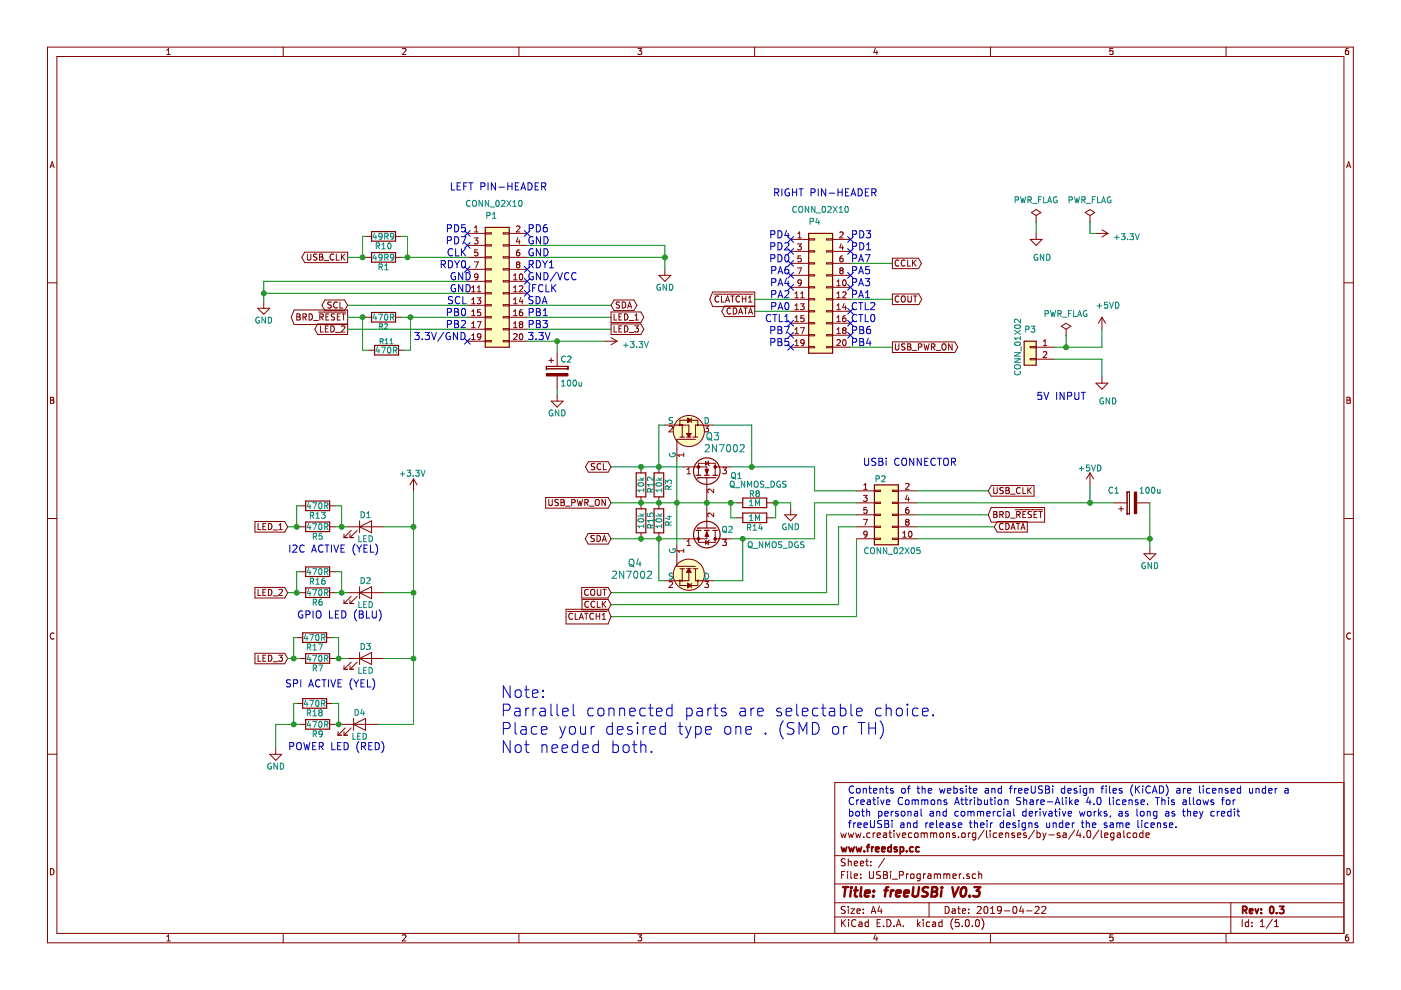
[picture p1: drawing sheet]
EESchema Schematic File Version 4
LIBS:USBi_Programmer-cache
EELAYER 29 0
EELAYER END
$Descr A4 11693 8268
encoding utf-8
Sheet 1 1
Title "freeUSBi V0.3"
Date "2019-04-22"
Rev "0.3"
Comp "www.freedsp.cc"
Comment1 "www.creativecommons.org/licenses/by-sa/4.0/legalcode"
Comment2 ""
Comment3 ""
Comment4 ""
$EndDescr
$Comp
L USBi_Programmer-rescue:Conn_02x10_Odd_Even-conn P1
U 1 1
P 4100 2350
F 0 "P1" H 4100 2900 50  0000 C CNN
F 1 "CONN_02X10" H 4125 3000 50  0000 C CNN
F 2 "fdsp_pinheader:Pin_Header_Straight_2x10" H 4100 1150 60  0001 C CNN
F 3 "" H 4100 1150 60  0000 C CNN
	1    4100 2350
	1    0    0    -1  
$EndComp
$Comp
L USBi_Programmer-rescue:Conn_02x10_Odd_Even-conn P4
U 1 1
P 6800 2400
F 0 "P4" H 6800 2950 50  0000 C CNN
F 1 "CONN_02X10" H 6850 3050 50  0000 C CNN
F 2 "fdsp_pinheader:Pin_Header_Straight_2x10" H 6800 1200 60  0001 C CNN
F 3 "" H 6800 1200 60  0000 C CNN
	1    6800 2400
	1    0    0    -1  
$EndComp
$Comp
L Connector_Generic:Conn_02x05_Odd_Even P2
U 1 1
P 7350 4300
F 0 "P2" H 7350 4600 50  0000 C CNN
F 1 "CONN_02X05" H 7450 4000 50  0000 C CNN
F 2 "Connectors_IDC:IDC-Header_2x05_Pitch2.54mm_Straight" H 7350 3100 60  0001 C CNN
F 3 "" H 7350 3100 60  0000 C CNN
	1    7350 4300
	1    0    0    -1  
$EndComp
$Comp
L power:+5VD #PWR01
U 1 1
P 9100 4050
F 0 "#PWR01" H 9100 3900 50  0001 C CNN
F 1 "+5VD" H 9100 4190 50  0000 C CNN
F 2 "" H 9100 4050 60  0000 C CNN
F 3 "" H 9100 4050 60  0000 C CNN
	1    9100 4050
	1    0    0    -1  
$EndComp
$Comp
L Device:R R1
U 1 1
P 3200 2150
F 0 "R1" V 3280 2150 50  0000 C CNN
F 1 "49R9" V 3200 2150 50  0000 C CNN
F 2 "Resistors_THT:R_Axial_DIN0204_L3.6mm_D1.6mm_P7.62mm_Horizontal" V 3130 2150 30  0001 C CNN
F 3 "" H 3200 2150 30  0000 C CNN
	1    3200 2150
	0    1    1    0   
$EndComp
$Comp
L Device:R R2
U 1 1
P 3200 2650
F 0 "R2" V 3275 2650 43  0000 C CNN
F 1 "470R" V 3200 2650 50  0000 C CNN
F 2 "Resistors_THT:R_Axial_DIN0204_L3.6mm_D1.6mm_P7.62mm_Horizontal" V 3130 2650 30  0001 C CNN
F 3 "" H 3200 2650 30  0000 C CNN
	1    3200 2650
	0    1    1    0   
$EndComp
$Comp
L power:+5VD #PWR02
U 1 1
P 9200 2750
F 0 "#PWR02" H 9200 2600 50  0001 C CNN
F 1 "+5VD" H 9150 2950 50  0000 C CNN
F 2 "" H 9200 2750 60  0000 C CNN
F 3 "" H 9200 2750 60  0000 C CNN
	1    9200 2750
	-1   0    0    -1  
$EndComp
$Comp
L power:PWR_FLAG #FLG03
U 1 1
P 8900 2800
F 0 "#FLG03" H 8900 2895 50  0001 C CNN
F 1 "PWR_FLAG" H 8900 2980 50  0000 C CNN
F 2 "" H 8900 2800 60  0000 C CNN
F 3 "" H 8900 2800 60  0000 C CNN
	1    8900 2800
	-1   0    0    -1  
$EndComp
$Comp
L Device:LED D1
U 1 1
P 3050 4400
F 0 "D1" H 3050 4500 50  0000 C CNN
F 1 "LED" H 3050 4300 50  0000 C CNN
F 2 "LEDs:LED-3MM" H 3050 4400 60  0001 C CNN
F 3 "" H 3050 4400 60  0000 C CNN
	1    3050 4400
	1    0    0    -1  
$EndComp
$Comp
L Device:LED D2
U 1 1
P 3050 4950
F 0 "D2" H 3050 5050 50  0000 C CNN
F 1 "LED" H 3050 4850 50  0000 C CNN
F 2 "LEDs:LED-3MM" H 3050 4950 60  0001 C CNN
F 3 "" H 3050 4950 60  0000 C CNN
	1    3050 4950
	1    0    0    -1  
$EndComp
$Comp
L Device:LED D3
U 1 1
P 3050 5500
F 0 "D3" H 3050 5600 50  0000 C CNN
F 1 "LED" H 3050 5400 50  0000 C CNN
F 2 "LEDs:LED-3MM" H 3050 5500 60  0001 C CNN
F 3 "" H 3050 5500 60  0000 C CNN
	1    3050 5500
	1    0    0    -1  
$EndComp
$Comp
L Device:R R5
U 1 1
P 2650 4400
F 0 "R5" V 2730 4400 50  0000 C CNN
F 1 "470R" V 2650 4400 50  0000 C CNN
F 2 "Resistors_THT:R_Axial_DIN0204_L3.6mm_D1.6mm_P7.62mm_Horizontal" V 2580 4400 30  0001 C CNN
F 3 "" H 2650 4400 30  0000 C CNN
	1    2650 4400
	0    1    1    0   
$EndComp
$Comp
L Device:R R6
U 1 1
P 2650 4950
F 0 "R6" V 2730 4950 50  0000 C CNN
F 1 "470R" V 2650 4950 50  0000 C CNN
F 2 "Resistors_THT:R_Axial_DIN0204_L3.6mm_D1.6mm_P7.62mm_Horizontal" V 2580 4950 30  0001 C CNN
F 3 "" H 2650 4950 30  0000 C CNN
	1    2650 4950
	0    1    1    0   
$EndComp
$Comp
L Device:R R7
U 1 1
P 2650 5500
F 0 "R7" V 2730 5500 50  0000 C CNN
F 1 "470R" V 2650 5500 50  0000 C CNN
F 2 "Resistors_THT:R_Axial_DIN0204_L3.6mm_D1.6mm_P7.62mm_Horizontal" V 2580 5500 30  0001 C CNN
F 3 "" H 2650 5500 30  0000 C CNN
	1    2650 5500
	0    1    1    0   
$EndComp
NoConn ~ 7100 2800
NoConn ~ 7100 2700
NoConn ~ 7100 2600
NoConn ~ 6600 2700
NoConn ~ 6600 2800
NoConn ~ 6600 2900
NoConn ~ 6600 2400
NoConn ~ 6600 2300
NoConn ~ 7100 2300
NoConn ~ 7100 2400
NoConn ~ 6600 2200
NoConn ~ 6600 2000
NoConn ~ 7100 2000
NoConn ~ 7100 2100
NoConn ~ 3900 1950
NoConn ~ 4400 1950
NoConn ~ 4400 2250
NoConn ~ 4400 2450
NoConn ~ 3900 2250
NoConn ~ 3900 2050
Text Notes 4400 1950 0    60   ~ 0
PD6
Text Notes 4400 2250 0    60   ~ 0
RDY1
$Comp
L power:GND #PWR04
U 1 1
P 5550 2250
F 0 "#PWR04" H 5550 2000 50  0001 C CNN
F 1 "GND" H 5550 2100 50  0000 C CNN
F 2 "" H 5550 2250 60  0000 C CNN
F 3 "" H 5550 2250 60  0000 C CNN
	1    5550 2250
	1    0    0    -1  
$EndComp
Text Notes 4400 2450 0    60   ~ 0
IFCLK
Text Notes 4400 2550 0    60   ~ 0
SDA
Text Notes 4400 2650 0    60   ~ 0
PB1
Text Notes 4400 2750 0    60   ~ 0
PB3
Text Notes 3900 2650 2    60   ~ 0
PB0
Text Notes 3900 2750 2    60   ~ 0
PB2
Text Notes 3900 2550 2    60   ~ 0
SCL
Text Notes 3900 2250 2    60   ~ 0
RDY0
Text Notes 3900 2150 2    60   ~ 0
CLK
Text Notes 3900 2050 2    60   ~ 0
PD7
Text Notes 3900 1950 2    60   ~ 0
PD5
Text Notes 4400 2050 0    60   ~ 0
GND
Text Notes 4400 2150 0    60   ~ 0
GND
Text Notes 4400 2350 0    60   ~ 0
GND/VCC
Text Notes 3750 2350 0    60   ~ 0
GND
Text Notes 3750 2450 0    60   ~ 0
GND
Text Notes 7100 2000 0    60   ~ 0
PD3
Text Notes 7100 2100 0    60   ~ 0
PD1
Text Notes 7100 2200 0    60   ~ 0
PA7
Text Notes 7100 2300 0    60   ~ 0
PA5
Text Notes 7100 2400 0    60   ~ 0
PA3
Text Notes 7100 2500 0    60   ~ 0
PA1
Text Notes 6600 2500 2    60   ~ 0
PA2
Text Notes 6600 2400 2    60   ~ 0
PA4
Text Notes 6600 2300 2    60   ~ 0
PA6
Text Notes 6600 2600 2    60   ~ 0
PA0
Text Notes 6600 2200 2    60   ~ 0
PD0
Text Notes 6600 2100 2    60   ~ 0
PD2
Text Notes 6600 2000 2    60   ~ 0
PD4
Text Notes 6600 2700 2    60   ~ 0
CTL1
Text Notes 7100 2700 0    60   ~ 0
CTL0
Text Notes 7100 2600 0    60   ~ 0
CTL2
Text Notes 7100 2800 0    60   ~ 0
PB6
Text Notes 7100 2900 0    60   ~ 0
PB4
Text Notes 6600 2800 2    60   ~ 0
PB7
Text Notes 6600 2900 2    60   ~ 0
PB5
$Comp
L Device:Q_NMOS_SGD Q1
U 1 1
P 5900 4000
F 0 "Q1" V 5950 4300 50  0000 R BNN
F 1 "Q_NMOS_DGS" V 5850 4675 50  0000 R CNN
F 2 "TO_SOT_Packages_THT:TO-92_Inline_Narrow_Oval" H 6100 4100 29  0001 C CNN
F 3 "" H 5900 4000 60  0000 C CNN
	1    5900 4000
	0    1    -1   0   
$EndComp
$Comp
L Device:R R3
U 1 1
P 5500 4050
F 0 "R3" V 5580 4050 50  0000 C CNN
F 1 "10k" V 5500 4050 50  0000 C CNN
F 2 "Resistors_THT:R_Axial_DIN0204_L3.6mm_D1.6mm_P7.62mm_Horizontal" V 5430 4050 30  0001 C CNN
F 3 "" H 5500 4050 30  0000 C CNN
	1    5500 4050
	1    0    0    -1  
$EndComp
$Comp
L Device:Q_NMOS_SGD Q2
U 1 1
P 5900 4400
F 0 "Q2" V 5950 4625 50  0000 R BNN
F 1 "Q_NMOS_DGS" V 6050 5225 50  0000 R CNN
F 2 "TO_SOT_Packages_THT:TO-92_Inline_Narrow_Oval" H 6100 4500 29  0001 C CNN
F 3 "" H 5900 4400 60  0000 C CNN
	1    5900 4400
	0    1    1    0   
$EndComp
$Comp
L Device:R R4
U 1 1
P 5500 4350
F 0 "R4" V 5580 4350 50  0000 C CNN
F 1 "10k" V 5500 4350 50  0000 C CNN
F 2 "Resistors_THT:R_Axial_DIN0204_L3.6mm_D1.6mm_P7.62mm_Horizontal" V 5430 4350 30  0001 C CNN
F 3 "" H 5500 4350 30  0000 C CNN
	1    5500 4350
	1    0    0    -1  
$EndComp
Text Notes 3450 2850 0    60   ~ 0
3.3V/GND
Text Notes 4400 2850 0    60   ~ 0
3.3V
$Comp
L Device:CP C1
U 1 1
P 9450 4200
F 0 "C1" V 9550 4300 50  0000 L CNN
F 1 "100u" V 9550 3950 50  0000 L CNN
F 2 "Capacitors_Elko_ThroughHole:Elko_vert_11.2x6.3mm_RM2.5_CopperClear" H 9488 4050 30  0001 C CNN
F 3 "" H 9450 4200 60  0000 C CNN
	1    9450 4200
	0    -1   -1   0   
$EndComp
$Comp
L power:GND #PWR05
U 1 1
P 9600 4575
F 0 "#PWR05" H 9600 4325 50  0001 C CNN
F 1 "GND" H 9600 4425 50  0000 C CNN
F 2 "" H 9600 4575 60  0000 C CNN
F 3 "" H 9600 4575 60  0000 C CNN
	1    9600 4575
	1    0    0    -1  
$EndComp
$Comp
L power:GND #PWR06
U 1 1
P 2200 2525
F 0 "#PWR06" H 2200 2275 50  0001 C CNN
F 1 "GND" H 2200 2375 50  0000 C CNN
F 2 "" H 2200 2525 60  0000 C CNN
F 3 "" H 2200 2525 60  0000 C CNN
	1    2200 2525
	1    0    0    -1  
$EndComp
Wire Wire Line
	6100 3900 6275 3900
Wire Wire Line
	7100 2200 7450 2200
Wire Wire Line
	6600 2600 6300 2600
Wire Wire Line
	7100 2500 7450 2500
Wire Wire Line
	3900 2550 2900 2550
Wire Wire Line
	3050 2150 3025 2150
Wire Wire Line
	7650 4500 9600 4500
Wire Wire Line
	7650 4300 8250 4300
Wire Wire Line
	7650 4200 9100 4200
Wire Wire Line
	7000 4400 7150 4400
Wire Wire Line
	7000 4400 7000 5050
Wire Wire Line
	6900 4950 6900 4300
Wire Wire Line
	6900 4300 7150 4300
Wire Wire Line
	6800 4200 7150 4200
Wire Wire Line
	7650 4100 8250 4100
Wire Wire Line
	5100 3900 5350 3900
Wire Wire Line
	6100 4500 6200 4500
Wire Wire Line
	5100 4500 5350 4500
Wire Wire Line
	6800 4500 6800 4200
Wire Wire Line
	6800 3900 6800 4100
Wire Wire Line
	6800 4100 7150 4100
Wire Wire Line
	5100 4950 6900 4950
Wire Wire Line
	7000 5050 5100 5050
Wire Wire Line
	7100 2900 7450 2900
Wire Wire Line
	8900 2800 8900 2900
Wire Wire Line
	3450 4400 3450 4950
Wire Wire Line
	3200 4950 3450 4950
Connection ~ 3450 4950
Wire Wire Line
	4400 2650 5100 2650
Wire Wire Line
	2400 4400 2475 4400
Wire Wire Line
	2500 5500 2450 5500
Wire Wire Line
	9100 4050 9100 4200
Wire Wire Line
	2200 2450 3900 2450
Wire Wire Line
	2200 2350 3900 2350
Connection ~ 5900 4200
Connection ~ 5500 4200
Connection ~ 5500 3900
Connection ~ 5500 4500
Connection ~ 5550 2150
Wire Wire Line
	4400 2050 5550 2050
Wire Wire Line
	4400 2150 5550 2150
Wire Wire Line
	5550 2050 5550 2150
Connection ~ 9100 4200
Text Notes 2400 4625 0    60   ~ 0
I2C ACTIVE (YEL)
Text Notes 2475 5175 0    60   ~ 0
GPIO LED (BLU)
Text Notes 2375 5750 0    60   ~ 0
SPI ACTIVE (YEL)
Wire Wire Line
	3450 6050 3150 6050
$Comp
L Device:R R9
U 1 1
P 2650 6050
F 0 "R9" V 2730 6050 50  0000 C CNN
F 1 "470R" V 2650 6050 50  0000 C CNN
F 2 "Resistors_THT:R_Axial_DIN0204_L3.6mm_D1.6mm_P7.62mm_Horizontal" V 2580 6050 30  0001 C CNN
F 3 "" H 2650 6050 30  0000 C CNN
	1    2650 6050
	0    1    1    0   
$EndComp
$Comp
L Device:LED D4
U 1 1
P 3000 6050
F 0 "D4" H 3000 6150 50  0000 C CNN
F 1 "LED" H 3000 5950 50  0000 C CNN
F 2 "LEDs:LED-3MM" H 3000 6050 60  0001 C CNN
F 3 "" H 3000 6050 60  0000 C CNN
	1    3000 6050
	1    0    0    -1  
$EndComp
Wire Wire Line
	2300 6050 2450 6050
$Comp
L power:GND #PWR07
U 1 1
P 2300 6250
F 0 "#PWR07" H 2300 6000 50  0001 C CNN
F 1 "GND" H 2300 6100 50  0000 C CNN
F 2 "" H 2300 6250 60  0000 C CNN
F 3 "" H 2300 6250 60  0000 C CNN
	1    2300 6250
	1    0    0    -1  
$EndComp
Text Notes 2400 6275 0    60   ~ 0
POWER LED (RED)\n
Text GLabel 7450 2200 2    51   Output ~ 0
CCLK
Text GLabel 7450 2500 2    51   Output ~ 0
COUT
Text GLabel 7450 2900 2    51   Output ~ 0
USB_PWR_ON
Text GLabel 6300 2600 0    51   Output ~ 0
CDATA
Wire Wire Line
	7150 4500 7150 5150
Wire Wire Line
	7150 5150 5100 5150
Text GLabel 6300 2500 0    51   Output ~ 0
~CLATCH1
Text GLabel 5100 5150 0    51   Input ~ 0
~CLATCH1
Text GLabel 5100 5050 0    51   Input ~ 0
CCLK
Text GLabel 5100 4950 0    51   Input ~ 0
COUT
Text GLabel 5100 4200 0    51   Input ~ 0
USB_PWR_ON
Text GLabel 8300 4400 2    51   Input ~ 0
CDATA
Text GLabel 2900 2550 0    51   BiDi ~ 0
SCL
Text GLabel 2900 2650 0    51   Output ~ 0
BRD_~RESET
Text GLabel 2900 2750 0    51   Output ~ 0
LED_2
Text GLabel 5100 2550 2    51   BiDi ~ 0
SDA
Text GLabel 5100 2650 2    51   Output ~ 0
LED_1
Text GLabel 5100 2750 2    51   Output ~ 0
LED_3
Text GLabel 2900 2150 0    51   Output ~ 0
USB_CLK
Text GLabel 8250 4300 2    51   Input ~ 0
BRD_~RESET
Text GLabel 8250 4100 2    51   Input ~ 0
USB_CLK
Text GLabel 2400 4400 0    51   Input ~ 0
LED_1
Text GLabel 2400 4950 0    51   Input ~ 0
LED_2
Text GLabel 2400 5500 0    51   Input ~ 0
LED_3
Wire Wire Line
	2200 2350 2200 2450
Connection ~ 2200 2450
Wire Wire Line
	2900 2750 3900 2750
Wire Wire Line
	2900 2650 3025 2650
Wire Wire Line
	4400 2550 5100 2550
Wire Wire Line
	4400 2750 5100 2750
$Comp
L power:+3.3V #PWR08
U 1 1
P 5050 2850
F 0 "#PWR08" H 5050 2700 50  0001 C CNN
F 1 "+3.3V" V 5050 2990 50  0000 L TNN
F 2 "" H 5050 2850 60  0000 C CNN
F 3 "" H 5050 2850 60  0000 C CNN
	1    5050 2850
	0    1    1    0   
$EndComp
Text GLabel 5100 3900 0    51   BiDi ~ 0
SCL
Text GLabel 5100 4500 0    51   BiDi ~ 0
SDA
Wire Wire Line
	7650 4400 8300 4400
Wire Wire Line
	4400 2850 4650 2850
Wire Wire Line
	2500 4950 2475 4950
Wire Wire Line
	6300 2500 6600 2500
NoConn ~ 6600 2100
Text Notes 8650 3350 0    60   ~ 0
5V INPUT
Text Notes 7200 3900 0    60   ~ 0
USBi CONNECTOR
Text Notes 7075 6925 0    60   ~ 0
Contents of the website and freeUSBi design files (KiCAD) are licensed under a \nCreative Commons Attribution Share-Alike 4.0 license. This allows for \nboth personal and commercial derivative works, as long as they credit\nfreeUSBi and release their designs under the same license.
Text Notes 3750 1600 0    60   ~ 0
LEFT PIN-HEADER
Text Notes 6450 1650 0    60   ~ 0
RIGHT PIN-HEADER
$Comp
L power:+3.3V #PWR09
U 1 1
P 3450 4100
F 0 "#PWR09" H 3450 3950 50  0001 C CNN
F 1 "+3.3V" H 3325 4275 50  0000 L TNN
F 2 "" H 3450 4100 60  0000 C CNN
F 3 "" H 3450 4100 60  0000 C CNN
	1    3450 4100
	1    0    0    -1  
$EndComp
Wire Wire Line
	2800 5500 2825 5500
Wire Wire Line
	3450 5500 3200 5500
Wire Wire Line
	2800 4950 2850 4950
Wire Wire Line
	2800 4400 2850 4400
Wire Wire Line
	3200 4400 3450 4400
$Comp
L power:GND #PWR010
U 1 1
P 6600 4250
F 0 "#PWR010" H 6600 4000 50  0001 C CNN
F 1 "GND" H 6600 4100 50  0000 C CNN
F 2 "" H 6600 4250 60  0000 C CNN
F 3 "" H 6600 4250 60  0000 C CNN
	1    6600 4250
	1    0    0    -1  
$EndComp
$Comp
L Device:R R8
U 1 1
P 6300 4200
F 0 "R8" V 6225 4200 50  0000 C CNN
F 1 "1M" V 6300 4200 50  0000 C CNN
F 2 "Resistors_THT:R_Axial_DIN0204_L3.6mm_D1.6mm_P7.62mm_Horizontal" V 6230 4200 30  0001 C CNN
F 3 "" H 6300 4200 30  0000 C CNN
	1    6300 4200
	0    1    1    0   
$EndComp
Wire Wire Line
	5100 4200 5350 4200
Wire Wire Line
	6450 4200 6475 4200
Wire Wire Line
	6600 4200 6600 4250
Connection ~ 3450 5500
Wire Wire Line
	2300 6050 2300 6250
Wire Wire Line
	8800 2900 8900 2900
Connection ~ 8900 2900
$Comp
L Device:CP C2
U 1 1
P 4650 3100
F 0 "C2" H 4675 3200 50  0000 L CNN
F 1 "100u" H 4675 3000 50  0000 L CNN
F 2 "Capacitors_Elko_ThroughHole:Elko_vert_11.2x6.3mm_RM2.5_CopperClear" H 4688 2950 30  0001 C CNN
F 3 "" H 4650 3100 60  0000 C CNN
	1    4650 3100
	1    0    0    -1  
$EndComp
$Comp
L power:GND #PWR011
U 1 1
P 4650 3300
F 0 "#PWR011" H 4650 3050 50  0001 C CNN
F 1 "GND" H 4650 3150 50  0000 C CNN
F 2 "" H 4650 3300 60  0000 C CNN
F 3 "" H 4650 3300 60  0000 C CNN
	1    4650 3300
	1    0    0    -1  
$EndComp
$Comp
L USBi_Programmer-rescue:Conn_01x02-conn P3
U 1 1
P 8600 2900
F 0 "P3" H 8600 3050 50  0000 C CNN
F 1 "CONN_01X02" V 8700 2900 50  0000 C CNN
F 2 "fdsp_pinheader:Pin_Header_Straight_1x02" H 8600 2900 60  0001 C CNN
F 3 "" H 8600 2900 60  0000 C CNN
	1    8600 2900
	-1   0    0    -1  
$EndComp
$Comp
L power:GND #PWR012
U 1 1
P 9200 3150
F 0 "#PWR012" H 9200 2900 50  0001 C CNN
F 1 "GND" H 9150 2950 50  0000 C CNN
F 2 "" H 9200 3150 60  0000 C CNN
F 3 "" H 9200 3150 60  0000 C CNN
	1    9200 3150
	-1   0    0    -1  
$EndComp
Wire Wire Line
	8800 3000 9200 3000
Wire Wire Line
	9200 3000 9200 3150
Wire Wire Line
	9600 4200 9600 4500
Connection ~ 9600 4500
Connection ~ 4650 2850
Wire Wire Line
	9200 2900 9200 2750
NoConn ~ 3900 2850
NoConn ~ 4400 2350
Wire Wire Line
	4650 2850 4650 2950
Wire Wire Line
	4650 3250 4650 3300
$Comp
L power:PWR_FLAG #FLG0101
U 1 1
P 8650 1850
F 0 "#FLG0101" H 8650 1945 50  0001 C CNN
F 1 "PWR_FLAG" H 8650 2030 50  0000 C CNN
F 2 "" H 8650 1850 60  0000 C CNN
F 3 "" H 8650 1850 60  0000 C CNN
	1    8650 1850
	-1   0    0    -1  
$EndComp
$Comp
L power:GND #PWR0101
U 1 1
P 8650 1950
F 0 "#PWR0101" H 8650 1700 50  0001 C CNN
F 1 "GND" H 8600 1750 50  0000 C CNN
F 2 "" H 8650 1950 60  0000 C CNN
F 3 "" H 8650 1950 60  0000 C CNN
	1    8650 1950
	-1   0    0    -1  
$EndComp
Wire Wire Line
	8650 1850 8650 1950
$Comp
L power:PWR_FLAG #FLG0102
U 1 1
P 9100 1850
F 0 "#FLG0102" H 9100 1945 50  0001 C CNN
F 1 "PWR_FLAG" H 9100 2030 50  0000 C CNN
F 2 "" H 9100 1850 60  0000 C CNN
F 3 "" H 9100 1850 60  0000 C CNN
	1    9100 1850
	-1   0    0    -1  
$EndComp
$Comp
L power:+3.3V #PWR0102
U 1 1
P 9150 1950
F 0 "#PWR0102" H 9150 1800 50  0001 C CNN
F 1 "+3.3V" V 9150 2090 50  0000 L TNN
F 2 "" H 9150 1950 60  0000 C CNN
F 3 "" H 9150 1950 60  0000 C CNN
	1    9150 1950
	0    1    1    0   
$EndComp
Wire Wire Line
	9100 1850 9100 1950
Wire Wire Line
	9100 1950 9150 1950
Wire Wire Line
	3450 4950 3450 5500
Wire Wire Line
	3450 4400 3450 4100
Wire Wire Line
	5900 4200 6100 4200
Wire Wire Line
	5500 4200 5650 4200
Wire Wire Line
	5500 3900 5700 3900
Wire Wire Line
	5500 4500 5700 4500
Wire Wire Line
	5550 2150 5550 2250
Wire Wire Line
	9100 4200 9300 4200
Wire Wire Line
	2200 2450 2200 2525
Wire Wire Line
	3450 5500 3450 6050
Wire Wire Line
	8900 2900 9200 2900
Wire Wire Line
	9600 4500 9600 4575
Wire Wire Line
	4650 2850 5050 2850
Wire Wire Line
	2800 6050 2825 6050
$Comp
L USBi_Programmer-rescue:2N7002-dk_Transistors-FETs-MOSFETs-Single Q3
U 1 1
P 5750 3550
F 0 "Q3" V 5650 3750 60  0000 C CNN
F 1 "2N7002" V 5550 3850 60  0000 C CNN
F 2 "digikey-footprints:SOT-23-3" H 5950 3750 60  0001 L CNN
F 3 "https://www.fairchildsemi.com/datasheets/2N/2N7000.pdf" H 5950 3850 60  0001 L CNN
F 4 "2N7002NCT-ND" H 5950 3950 60  0001 L CNN "Digi-Key_PN"
F 5 "2N7002" H 5950 4050 60  0001 L CNN "MPN"
F 6 "Discrete Semiconductor Products" H 5950 4150 60  0001 L CNN "Category"
F 7 "Transistors - FETs, MOSFETs - Single" H 5950 4250 60  0001 L CNN "Family"
F 8 "https://www.fairchildsemi.com/datasheets/2N/2N7000.pdf" H 5950 4350 60  0001 L CNN "DK_Datasheet_Link"
F 9 "/product-detail/en/on-semiconductor/2N7002/2N7002NCT-ND/244664" H 5950 4450 60  0001 L CNN "DK_Detail_Page"
F 10 "MOSFET N-CH 60V 115MA SOT-23" H 5950 4550 60  0001 L CNN "Description"
F 11 "ON Semiconductor" H 5950 4650 60  0001 L CNN "Manufacturer"
F 12 "Active" H 5950 4750 60  0001 L CNN "Status"
	1    5750 3550
	0    1    -1   0   
$EndComp
$Comp
L USBi_Programmer-rescue:2N7002-dk_Transistors-FETs-MOSFETs-Single Q4
U 1 1
P 5750 4850
F 0 "Q4" V 5600 4400 60  0000 C CNN
F 1 "2N7002" V 5700 4375 60  0000 C CNN
F 2 "digikey-footprints:SOT-23-3" H 5950 5050 60  0001 L CNN
F 3 "https://www.fairchildsemi.com/datasheets/2N/2N7000.pdf" H 5950 5150 60  0001 L CNN
F 4 "2N7002NCT-ND" H 5950 5250 60  0001 L CNN "Digi-Key_PN"
F 5 "2N7002" H 5950 5350 60  0001 L CNN "MPN"
F 6 "Discrete Semiconductor Products" H 5950 5450 60  0001 L CNN "Category"
F 7 "Transistors - FETs, MOSFETs - Single" H 5950 5550 60  0001 L CNN "Family"
F 8 "https://www.fairchildsemi.com/datasheets/2N/2N7000.pdf" H 5950 5650 60  0001 L CNN "DK_Datasheet_Link"
F 9 "/product-detail/en/on-semiconductor/2N7002/2N7002NCT-ND/244664" H 5950 5750 60  0001 L CNN "DK_Detail_Page"
F 10 "MOSFET N-CH 60V 115MA SOT-23" H 5950 5850 60  0001 L CNN "Description"
F 11 "ON Semiconductor" H 5950 5950 60  0001 L CNN "Manufacturer"
F 12 "Active" H 5950 6050 60  0001 L CNN "Status"
	1    5750 4850
	0    1    1    0   
$EndComp
Wire Wire Line
	5550 3550 5500 3550
Wire Wire Line
	5500 3550 5500 3900
Wire Wire Line
	5650 3850 5650 4200
Connection ~ 5650 4200
Wire Wire Line
	5650 4200 5900 4200
Wire Wire Line
	5950 3550 6275 3550
Wire Wire Line
	6275 3550 6275 3900
Connection ~ 6275 3900
Wire Wire Line
	6275 3900 6800 3900
Wire Wire Line
	5650 4550 5650 4200
Wire Wire Line
	5950 4850 6200 4850
Wire Wire Line
	6200 4850 6200 4500
Connection ~ 6200 4500
Wire Wire Line
	6200 4500 6800 4500
Wire Wire Line
	5550 4850 5500 4850
Wire Wire Line
	5500 4850 5500 4500
$Comp
L Device:R R14
U 1 1
P 6300 4325
F 0 "R14" V 6380 4325 50  0000 C CNN
F 1 "1M" V 6300 4325 50  0000 C CNN
F 2 "Resistors_SMD:R_0805_HandSoldering" V 6230 4325 30  0001 C CNN
F 3 "" H 6300 4325 30  0000 C CNN
	1    6300 4325
	0    1    1    0   
$EndComp
Wire Wire Line
	6450 4325 6475 4325
Wire Wire Line
	6475 4325 6475 4200
Connection ~ 6475 4200
Wire Wire Line
	6475 4200 6600 4200
Wire Wire Line
	6150 4325 6100 4325
Wire Wire Line
	6100 4325 6100 4200
Connection ~ 6100 4200
Wire Wire Line
	6100 4200 6150 4200
$Comp
L Device:R R15
U 1 1
P 5350 4350
F 0 "R15" V 5430 4350 50  0000 C CNN
F 1 "10k" V 5350 4350 50  0000 C CNN
F 2 "Resistors_SMD:R_0805_HandSoldering" V 5280 4350 30  0001 C CNN
F 3 "" H 5350 4350 30  0000 C CNN
	1    5350 4350
	1    0    0    -1  
$EndComp
Connection ~ 5350 4200
Wire Wire Line
	5350 4200 5500 4200
Connection ~ 5350 4500
Wire Wire Line
	5350 4500 5500 4500
$Comp
L Device:R R12
U 1 1
P 5350 4050
F 0 "R12" V 5430 4050 50  0000 C CNN
F 1 "10k" V 5350 4050 50  0000 C CNN
F 2 "Resistors_SMD:R_0805_HandSoldering" V 5280 4050 30  0001 C CNN
F 3 "" H 5350 4050 30  0000 C CNN
	1    5350 4050
	1    0    0    -1  
$EndComp
Connection ~ 5350 3900
Wire Wire Line
	5350 3900 5500 3900
$Comp
L Device:R R10
U 1 1
P 3200 1975
F 0 "R10" V 3280 1975 50  0000 C CNN
F 1 "49R9" V 3200 1975 50  0000 C CNN
F 2 "Resistors_SMD:R_0805_HandSoldering" V 3130 1975 30  0001 C CNN
F 3 "" H 3200 1975 30  0000 C CNN
	1    3200 1975
	0    1    1    0   
$EndComp
Wire Wire Line
	3050 1975 3025 1975
Wire Wire Line
	3025 1975 3025 2150
Connection ~ 3025 2150
Wire Wire Line
	3025 2150 2900 2150
Wire Wire Line
	3350 1975 3400 1975
Wire Wire Line
	3400 1975 3400 2150
$Comp
L Device:R R11
U 1 1
P 3225 2925
F 0 "R11" V 3150 2925 43  0000 C CNN
F 1 "470R" V 3225 2925 50  0000 C CNN
F 2 "Resistors_SMD:R_0805_HandSoldering" V 3155 2925 30  0001 C CNN
F 3 "" H 3225 2925 30  0000 C CNN
	1    3225 2925
	0    1    1    0   
$EndComp
Wire Wire Line
	3075 2925 3025 2925
Wire Wire Line
	3025 2925 3025 2650
Connection ~ 3025 2650
Wire Wire Line
	3025 2650 3050 2650
Wire Wire Line
	3375 2925 3425 2925
Wire Wire Line
	3425 2925 3425 2650
Connection ~ 3400 2150
Wire Wire Line
	3400 2150 3350 2150
Wire Wire Line
	3400 2150 3900 2150
Connection ~ 3425 2650
Wire Wire Line
	3425 2650 3350 2650
Wire Wire Line
	3425 2650 3900 2650
$Comp
L Device:R R13
U 1 1
P 2650 4225
F 0 "R13" V 2730 4225 50  0000 C CNN
F 1 "470R" V 2650 4225 50  0000 C CNN
F 2 "Resistors_SMD:R_0805_HandSoldering" V 2580 4225 30  0001 C CNN
F 3 "" H 2650 4225 30  0000 C CNN
	1    2650 4225
	0    1    1    0   
$EndComp
Wire Wire Line
	2500 4225 2475 4225
Wire Wire Line
	2475 4225 2475 4400
Connection ~ 2475 4400
Wire Wire Line
	2475 4400 2500 4400
Wire Wire Line
	2800 4225 2850 4225
Wire Wire Line
	2850 4225 2850 4400
Connection ~ 2850 4400
Wire Wire Line
	2850 4400 2900 4400
$Comp
L Device:R R16
U 1 1
P 2650 4775
F 0 "R16" V 2730 4775 50  0000 C CNN
F 1 "470R" V 2650 4775 50  0000 C CNN
F 2 "Resistors_SMD:R_0805_HandSoldering" V 2580 4775 30  0001 C CNN
F 3 "" H 2650 4775 30  0000 C CNN
	1    2650 4775
	0    1    1    0   
$EndComp
Wire Wire Line
	2500 4775 2475 4775
Wire Wire Line
	2475 4775 2475 4950
Wire Wire Line
	2800 4775 2850 4775
Wire Wire Line
	2850 4775 2850 4950
Connection ~ 2475 4950
Wire Wire Line
	2475 4950 2400 4950
Connection ~ 2850 4950
Wire Wire Line
	2850 4950 2900 4950
$Comp
L Device:R R17
U 1 1
P 2625 5325
F 0 "R17" V 2705 5325 50  0000 C CNN
F 1 "470R" V 2625 5325 50  0000 C CNN
F 2 "Resistors_SMD:R_0805_HandSoldering" V 2555 5325 30  0001 C CNN
F 3 "" H 2625 5325 30  0000 C CNN
	1    2625 5325
	0    1    1    0   
$EndComp
Wire Wire Line
	2475 5325 2450 5325
Wire Wire Line
	2450 5325 2450 5500
Wire Wire Line
	2775 5325 2825 5325
Wire Wire Line
	2825 5325 2825 5500
Connection ~ 2450 5500
Wire Wire Line
	2450 5500 2400 5500
Connection ~ 2825 5500
Wire Wire Line
	2825 5500 2900 5500
$Comp
L Device:R R18
U 1 1
P 2625 5875
F 0 "R18" V 2705 5875 50  0000 C CNN
F 1 "470R" V 2625 5875 50  0000 C CNN
F 2 "Resistors_SMD:R_0805_HandSoldering" V 2555 5875 30  0001 C CNN
F 3 "" H 2625 5875 30  0000 C CNN
	1    2625 5875
	0    1    1    0   
$EndComp
Wire Wire Line
	2475 5875 2450 5875
Wire Wire Line
	2450 5875 2450 6050
Wire Wire Line
	2775 5875 2825 5875
Wire Wire Line
	2825 5875 2825 6050
Connection ~ 2450 6050
Wire Wire Line
	2450 6050 2500 6050
Connection ~ 2825 6050
Wire Wire Line
	2825 6050 2850 6050
Connection ~ 3450 4400
Text Notes 4175 6300 0    98   ~ 0
Note:\nParrallel connected parts are selectable choice.\nPlace your desired type one . (SMD or TH)\nNot needed both.
$EndSCHEMATC
